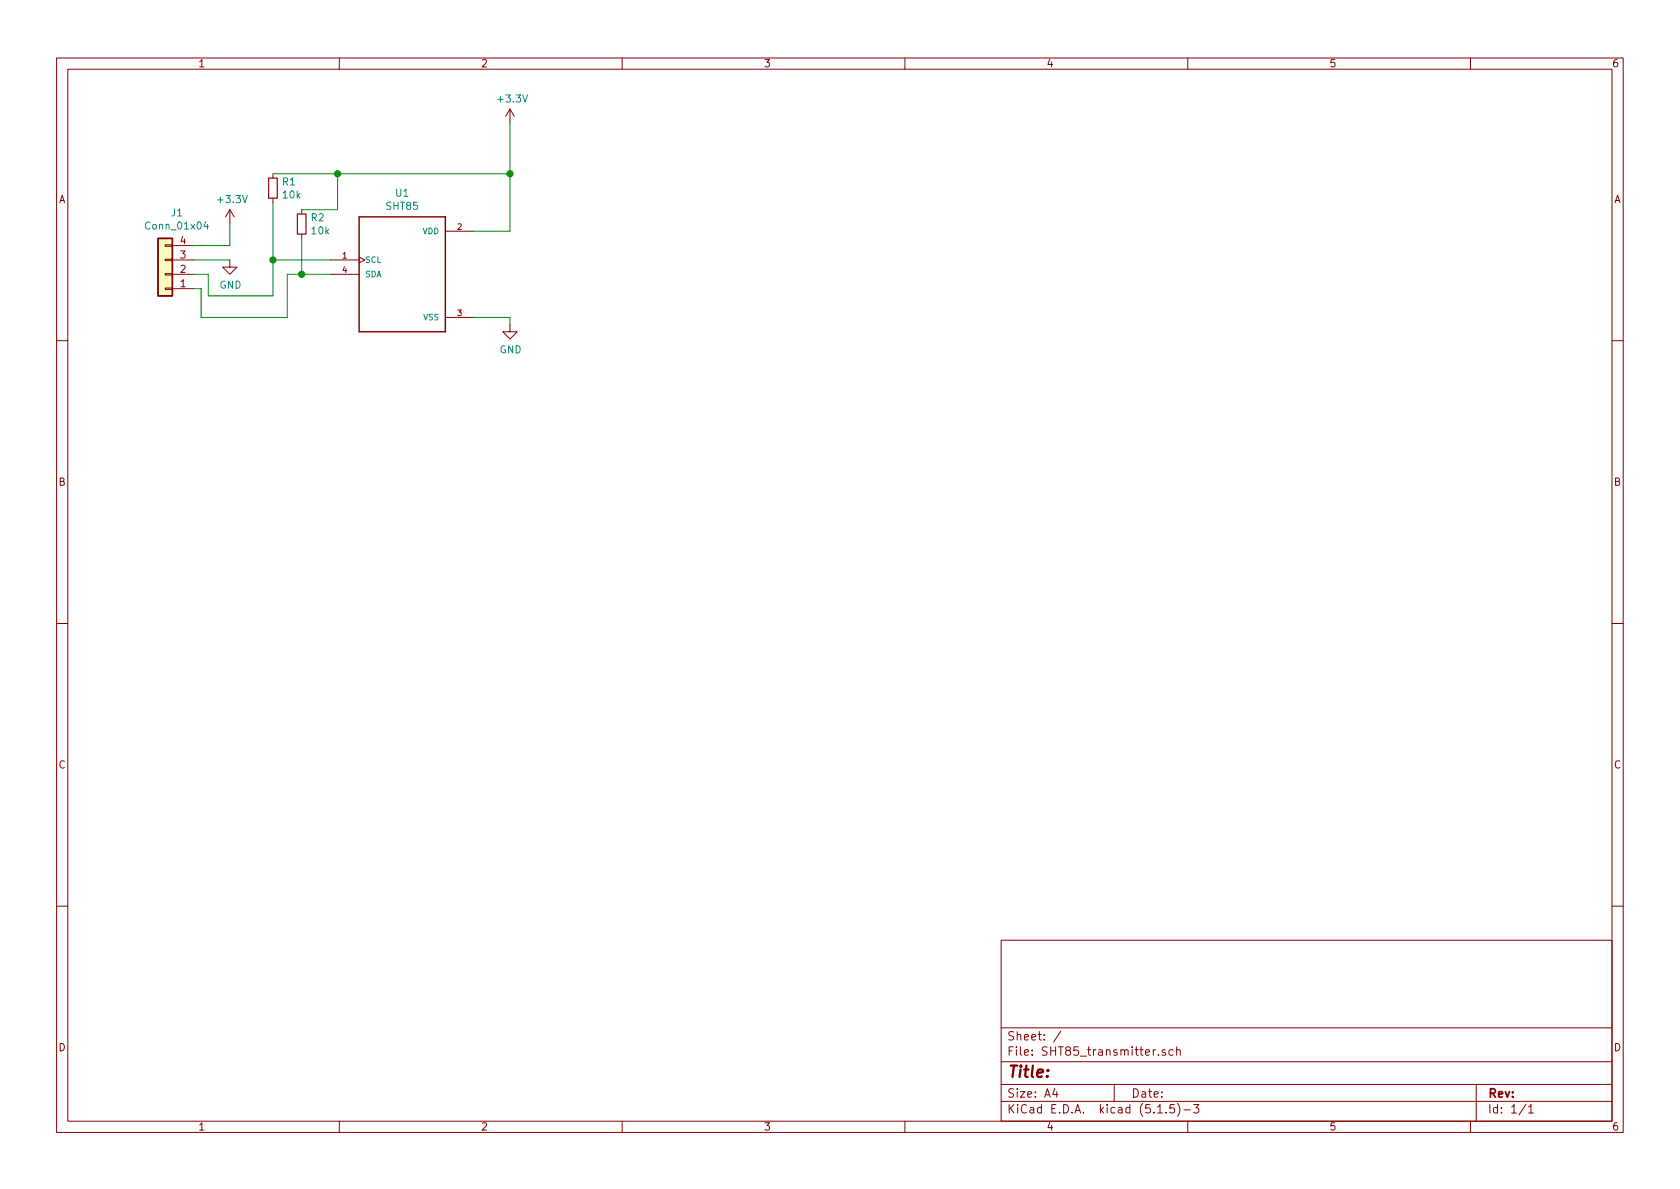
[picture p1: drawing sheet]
<svg xmlns="http://www.w3.org/2000/svg" width="297mm" height="210mm" viewBox="0 0 297 210" stroke-linecap="round" stroke-linejoin="round" font-family="sans-serif">
<g fill="none" stroke="#840000" stroke-width=".18">
<path d="M10 10.3h277v189.9h-277zM12 12.2h273v186.1h-273zM60 10.3v1.9M90.2 19.3l-.8 1.3M90.2 19.3v2.5M90.2 19.3l.7 1.3M110 10.3v1.9M160 10.3v1.9M210 10.3v1.9M260 10.3v1.9M40.6 37.1l-.7 1.2M40.6 37.1v2.5"/>
<path d="M40.6 37.1l.8 1.2M48.3 30.7v.8M48.3 35v.8M53.3 37.1v.7M29.2 43.3h1.3v.3h-1.3zM29.2 45.8h1.3v.3h-1.3zM29.2 50.9h1.3v.3h-1.3zM29.2 48.4h1.3v.2h-1.3zM30.5 51h3.8M30.5 48.5h3.8M30.5 46h3.8M30.5 43.4h3.8"/>
<path d="M40.6 46v1.2h1.3l-1.3 1.3-1.2-1.3h1.2M53.3 41.4v.8M58.4 48.5h5.1M58.4 46h5.1M63.5 45.5l1 .5-1 .5M78.7 40.9h5.1M78.7 56.1h5.1M90.2 57.4v1.3h1.2l-1.2 1.2-1.3-1.2h1.3M10 60.2h2M285 60.2h2M10 110.3h2M285 110.3h2"/>
<path d="M10 160.2h2M177 166.3h108v32h-108zM285 160.2h2M60 198.3v1.9M110 198.3v1.9M160 198.3v1.9M177 194.8h108M177 191.8h108M177 187.8h108M177 181.8h108M186.5 192.5l-.4 1h1M186.8 193v1"/>
<path d="M187.6 182.3l-1.3 2M197 191.8v3M204.7 196.8h.8M204.8 186.5v.1M206 185.7a.37 .37 0 0 0-.5 .1v.2l.5 .2 .1 .1-.2 .3-.4-.1M206.2 196.7v.1M207.4 185.7l-.4-.1-.3 .3 .1 .6 .2 .1 .4-.1M207.6 195.3h-.7l-.1 .7 .2-.1 .5 .1 .2 .2-.1 .5-.2 .1-.6-.1M208.1 185.7a.37 .37 0 0 1 .6 .1v.8M208.1 185.1v1.5M208.2 195.1a1.71 1.71 0 0 1 0 2.3M209.3 196.3h1.2"/>
<path d="M210 198.3v1.9M211 195.3h1l-.5 .6 .4 .1v.7l-.2 .1-.7-.1M260 198.3v1.9M261 191.8v6.5M269.8 195.2l-1.2 2M270.3 195.8l.4-.5v1.5M270.3 196.8h.8"/>
</g>
<path d="M27.9 42.2h2.6v10.1h-2.6z" fill="#ffffc2" stroke="#ffffc2" stroke-width=".18"/>
<path d="M63.5 38.3h15.2v20.4h-15.2zM27.9 42.2h2.6v10.1h-2.6z" fill="none" stroke="#840000" stroke-width=".25"/>
<path d="M36.4 39.2l-.3 .9h.8M36.7 39.7v.8" fill="none" stroke="#008484" stroke-width=".18"/>
<path d="M47.5 31.5h1.5v3.5h-1.5zM52.6 37.8h1.5v3.6h-1.5z" fill="none" stroke="#840000" stroke-width=".2"/>
<path d="M40.6 39.6v3.8h-6.3M48.3 30.7h41.9M48.3 35.8v16.5h-11.5v-3.8h-2.5M59.7 30.7v6.4h-6.4M90.2 21.8v19.1h-6.4M34.3 46h6.3M48.3 46h10.1M53.3 42.2v6.3M58.4 48.5h-7.6v7.6h-15.2v-5.1h-1.3M83.8 56.1h6.4v1.3" fill="none" stroke="#008400" stroke-width=".18"/>
<g fill="#008400" stroke="#008400" stroke-width=".25">
<circle cx="48.3" cy="46" r=".51"/>
<circle cx="90.2" cy="30.7" r=".51"/>
<circle cx="53.3" cy="48.5" r=".51"/>
<circle cx="59.7" cy="30.7" r=".51"/>
</g>
<text font-size="2.8" fill="#840000" x="178" y="190.5">Title:</text>
<g font-size="2.1" fill="#840000">
<text x="178" y="184">Sheet: /</text>
<text x="178" y="186.7">File: SHT85_transmitter.sch</text>
<text x="178" y="196.9">KiCad E.D.A. kicad (5.1.5)-3</text>
<text x="178" y="194.1">Size: A4</text>
<text x="200" y="194.1">Date:</text>
<text x="263" y="194.1">Rev:</text>
<text x="263" y="196.9">Id: 1/1</text>
</g>
<g font-size="1.8" fill="#840000">
<text x="35" y="11.9">1</text>
<text x="85" y="11.9">2</text>
<text x="135" y="11.9">3</text>
<text x="185" y="11.9">4</text>
<text x="235" y="11.9">5</text>
<text x="285" y="11.9">6</text>
<text x="10.4" y="35.9">A</text>
<text x="285.4" y="35.9">A</text>
<text x="31.9" y="45.7">3</text>
<text x="31.9" y="43.2">4</text>
<text x="31.9" y="50.8">1</text>
<text x="31.9" y="48.3">2</text>
<text x="10.4" y="85.9">B</text>
<text x="285.4" y="85.9">B</text>
<text x="10.4" y="135.9">C</text>
<text x="285.4" y="135.9">C</text>
<text x="10.4" y="185.9">D</text>
<text x="285.4" y="185.9">D</text>
<text x="35" y="199.9">1</text>
<text x="85" y="199.9">2</text>
<text x="135" y="199.9">3</text>
<text x="185" y="199.9">4</text>
<text x="235" y="199.9">5</text>
<text x="285" y="199.9">6</text>
</g>
<g font-size="1.8" fill="#008484">
<text x="88.2" y="18.1">+3.3V</text>
<text x="38.7" y="35.9">+3.3V</text>
<text x="50" y="32.8">R1</text>
<text x="50.1" y="35.1">10k</text>
<text x="70" y="34.8">U1</text>
<text x="26.1" y="40.6">Conn_01x04</text>
<text x="30.3" y="38.3">J1</text>
<text x="55" y="39.1">R2</text>
<text x="55.2" y="41.4">10k</text>
<text x="68.4" y="37.1">SHT85</text>
<text x="38.8" y="51">GND</text>
<text x="88.3" y="62.5">GND</text>
</g>
<g font-size="1.4" fill="#008484">
<text x="74.7" y="41.4">VDD</text>
<text x="64.5" y="46.5">SCL</text>
<text x="64.5" y="49">SDA</text>
<text x="74.9" y="56.6">VSS</text>
</g>
<g font-size="1.4" fill="#840000">
<text x="80.9" y="40.6">2</text>
<text x="60.6" y="45.7">1</text>
<text x="60.6" y="48.3">4</text>
<text x="80.9" y="55.9">3</text>
</g>
</svg>
